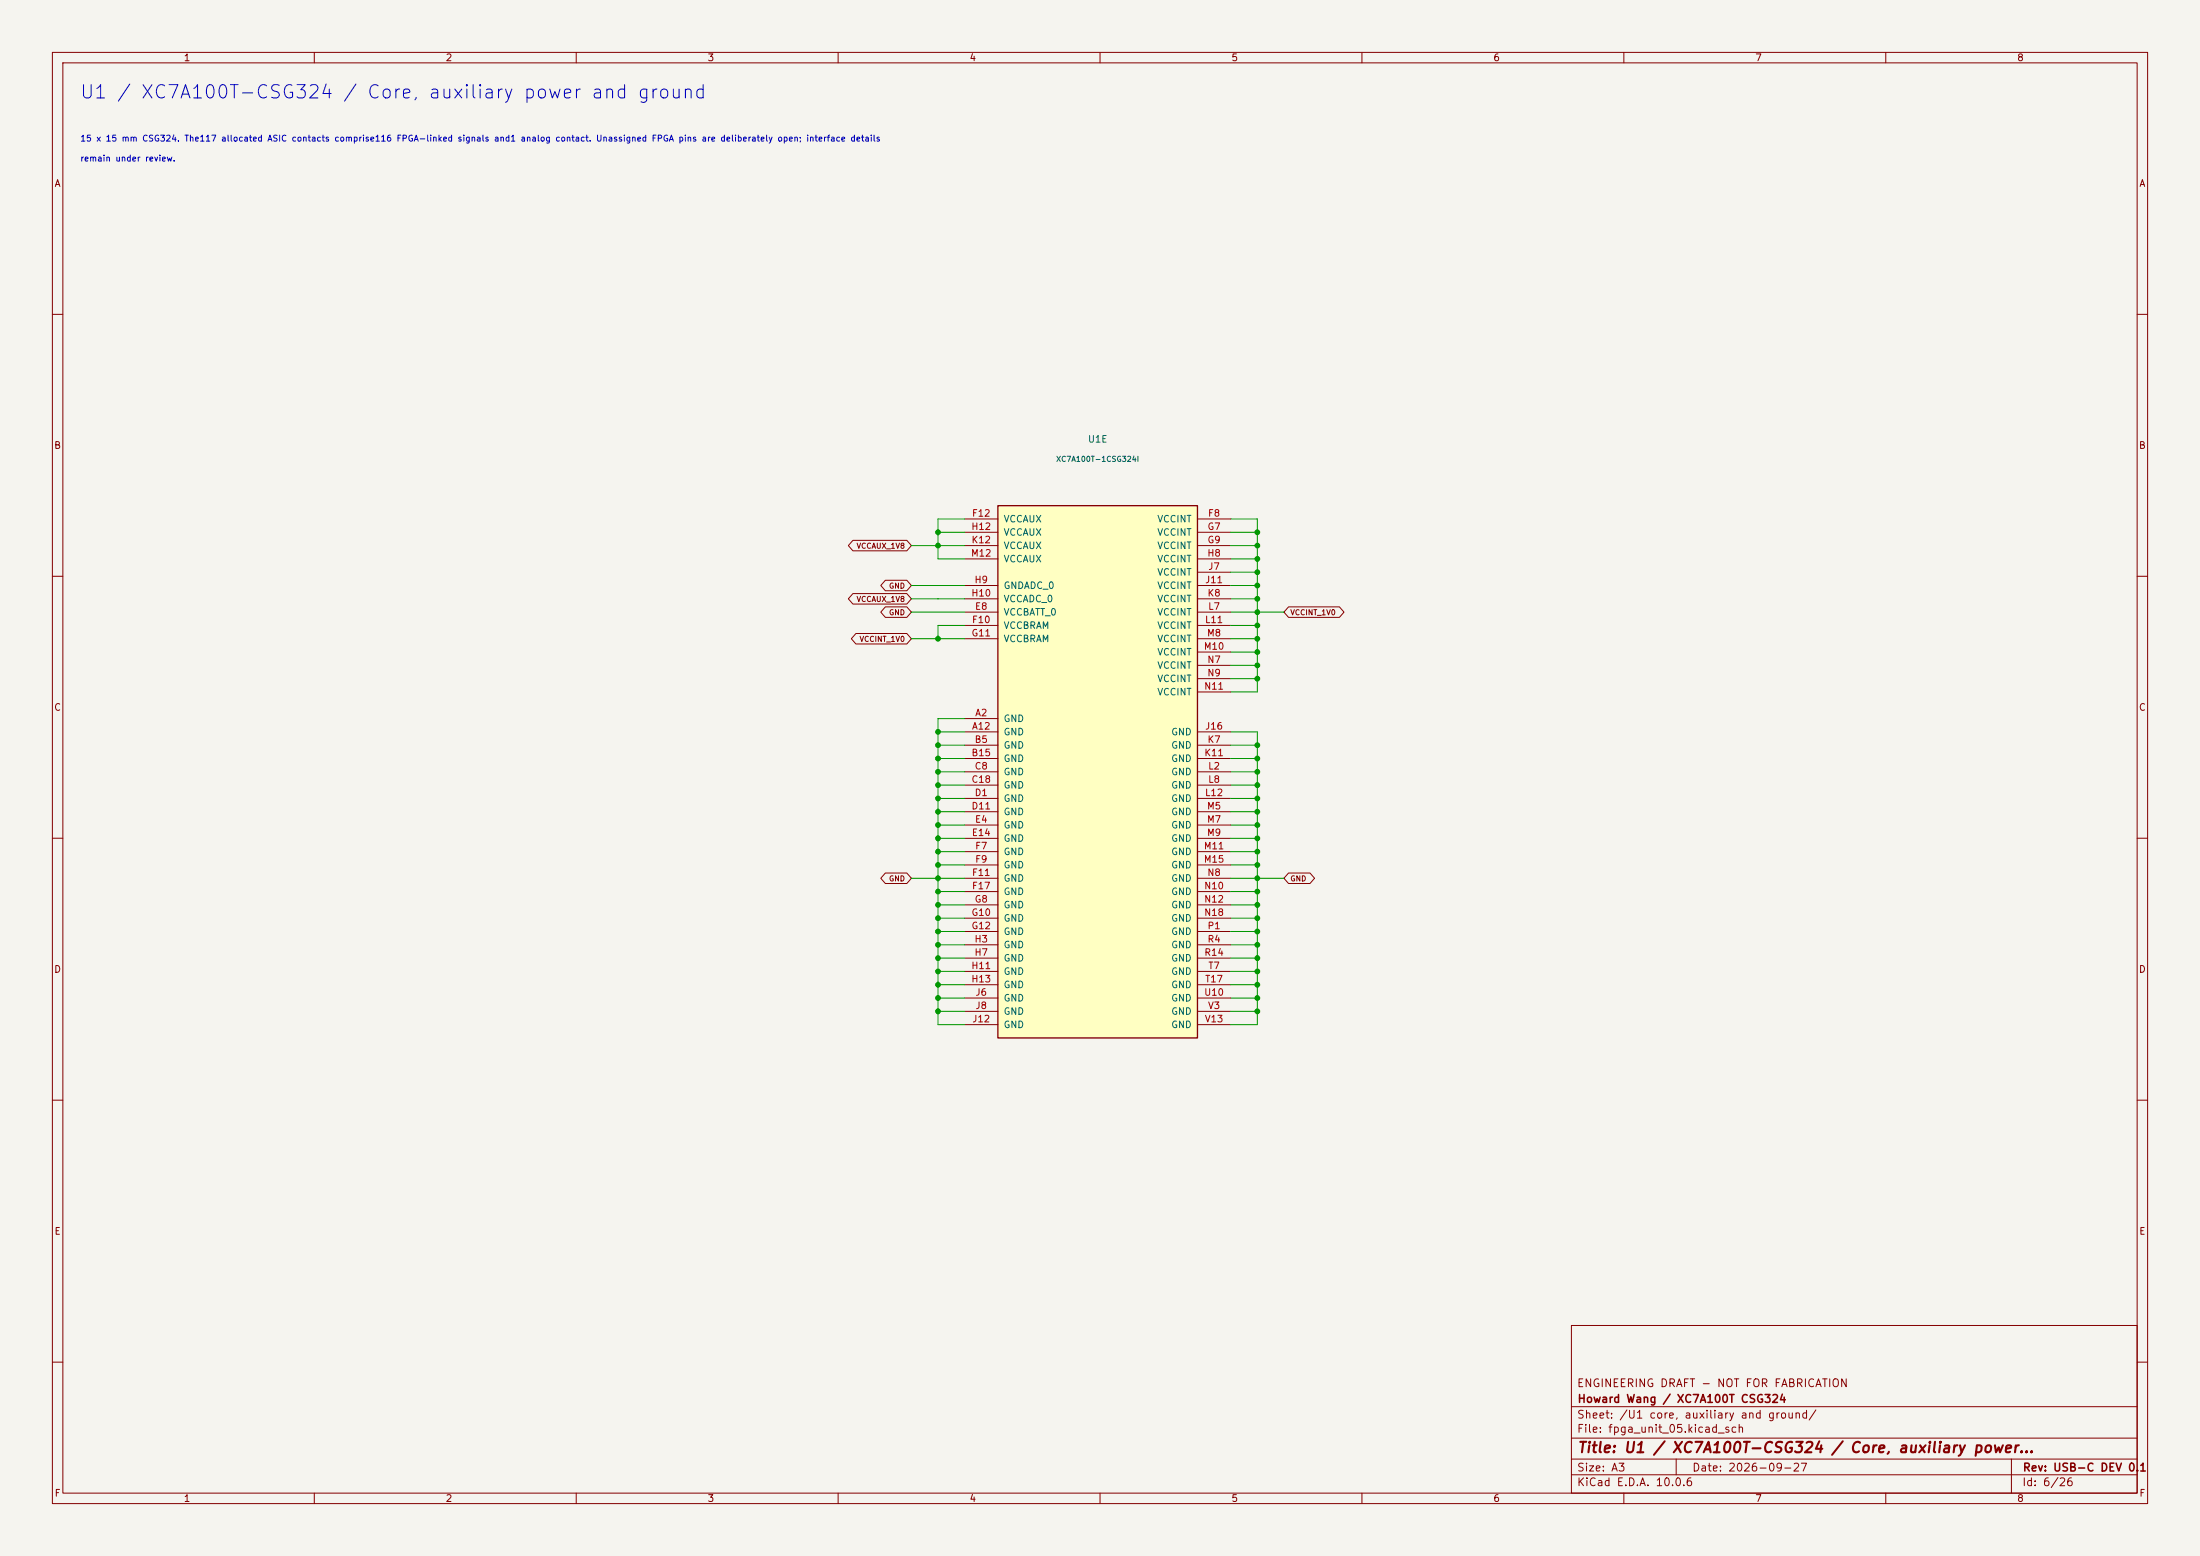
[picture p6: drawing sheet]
<svg xmlns="http://www.w3.org/2000/svg" width="420mm" height="297mm" viewBox="0 0 420 297" stroke-linecap="round" stroke-linejoin="round" font-family="sans-serif">
<path d="M0 0h420v297h-420z" fill="#f5f4ef" stroke="#f5f4ef" stroke-width=".19"/>
<g fill="none" stroke="#840000" stroke-width=".19">
<path d="M10 10h400v277h-400zM12 12h396v273h-396zM60 10v2M110 10v2M160 10v2M210 10v2M260 10v2M310 10v2M360 10v2M10 60h2M408 60h2M10 110h2"/>
<path d="M408 110h2M10 160h2M408 160h2M10 210h2M408 210h2M300 253h108v32h-108zM10 260h2M300 278.5h108M300 274.5h108M300 268.5h108M320 278.5v3M384 278.5v6.5"/>
<path d="M408 260h2M60 285v2M110 285v2M160 285v2M210 285v2M260 285v2M300 281.5h108M310 285v2M360 285v2"/>
</g>
<path d="M190.5 96.5h38.1v101.6h-38.1z" fill="#ffffc2"/>
<path d="M190.5 96.5h38.1v101.6h-38.1z" fill="none" stroke="#840000" stroke-width=".25"/>
<g fill="none" stroke="#840000" stroke-width=".19">
<path d="M184.1 99.1h6.4M228.6 99.1h6.3M162.8 103.1h10.3l.9 1-.9 1h-10.3l-.8-1zM162.8 113.3h10.3l.9 1-.9 1h-10.3l-.8-1zM169 115.8h4.1l.9 1-.9 1h-4.1l-.9-1zM169 110.8h4.1l.9 1-.9 1h-4.1l-.9-1zM184.1 116.8h6.4M184.1 119.4h6.4M184.1 101.6h6.4M184.1 104.1h6.4M184.1 106.7h6.4M184.1 111.8h6.4"/>
<path d="M184.1 114.3h6.4M228.6 116.8h6.3M228.6 119.4h6.3M228.6 101.6h6.3M228.6 104.1h6.3M228.6 106.7h6.3M228.6 111.8h6.3M228.6 114.3h6.3M228.6 109.2h6.3M246 115.8h9.7l.9 1-.9 1h-9.7l-.9-1zM163.4 120.9h9.7l.9 1-.9 1h-9.7l-.9-1zM184.1 137.2h6.4"/>
<path d="M184.1 139.7h6.4M184.1 121.9h6.4M228.6 139.7h6.3M228.6 121.9h6.3M228.6 124.5h6.3M228.6 127h6.3M228.6 129.5h6.3M228.6 132.1h6.3M184.1 142.2h6.4M184.1 144.8h6.4M184.1 147.3h6.4M184.1 149.9h6.4"/>
<path d="M184.1 152.4h6.4M184.1 154.9h6.4M184.1 157.5h6.4M228.6 142.2h6.3M228.6 144.8h6.3M228.6 147.3h6.3M228.6 149.9h6.3M228.6 152.4h6.3M228.6 154.9h6.3M228.6 157.5h6.3M169 166.6h4.1l.9 1-.9 1h-4.1l-.9-1zM184.1 160h6.4"/>
<path d="M184.1 162.6h6.4M184.1 165.1h6.4M184.1 167.6h6.4M184.1 170.2h6.4M184.1 172.7h6.4M184.1 175.3h6.4M184.1 177.8h6.4M228.6 160h6.3M228.6 162.6h6.3M228.6 165.1h6.3M228.6 167.6h6.3M228.6 170.2h6.3"/>
<path d="M228.6 172.7h6.3M228.6 175.3h6.3M228.6 177.8h6.3M246 166.6h4.1l.9 1-.9 1h-4.1l-.9-1zM184.1 180.3h6.4M184.1 182.9h6.4M184.1 185.4h6.4M184.1 188h6.4M184.1 190.5h6.4M184.1 193h6.4M184.1 195.6h6.4M228.6 180.3h6.3"/>
<path d="M228.6 182.9h6.3M228.6 185.4h6.3M228.6 188h6.3M228.6 190.5h6.3M228.6 193h6.3M228.6 195.6h6.3"/>
</g>
<g fill="none" stroke="#009600" stroke-width=".19">
<path d="M184.1 99.1h-5v7.6h5M234.9 99.1h5.1v33h-5.1M174 114.3h10.1M174 111.8h10.1M174 104.1h10.1M174 116.8h10.1M179.1 101.6h5M184.1 119.4h-5v2.5M234.9 114.3h5.1M234.9 111.8h5.1M234.9 104.1h5.1M234.9 106.7h5.1"/>
<path d="M234.9 116.8h10.2M234.9 119.4h5.1M234.9 101.6h5.1M234.9 109.2h5.1M174 121.9h10.1M179.1 139.7h5M184.1 137.2h-5v58.4h5M234.9 139.7h5.1v55.9h-5.1M234.9 121.9h5.1M234.9 127h5.1M234.9 129.5h5.1M234.9 124.5h5.1"/>
<path d="M179.1 144.8h5M179.1 149.9h5M179.1 147.3h5M179.1 142.2h5M179.1 157.5h5M179.1 152.4h5M179.1 154.9h5M234.9 144.8h5.1M234.9 149.9h5.1M234.9 147.3h5.1M234.9 142.2h5.1M234.9 157.5h5.1"/>
<path d="M234.9 152.4h5.1M234.9 154.9h5.1M174 167.6h10.1M179.1 172.7h5M179.1 175.3h5M179.1 177.8h5M179.1 165.1h5M179.1 170.2h5M179.1 160h5M179.1 162.6h5M234.9 172.7h5.1M234.9 175.3h5.1"/>
<path d="M234.9 177.8h5.1M234.9 165.1h5.1M234.9 167.6h10.2M234.9 170.2h5.1M234.9 160h5.1M234.9 162.6h5.1M179.1 190.5h5M179.1 193h5M179.1 182.9h5M179.1 185.4h5M179.1 180.3h5M179.1 188h5"/>
<path d="M234.9 190.5h5.1M234.9 193h5.1M234.9 182.9h5.1M234.9 185.4h5.1M234.9 180.3h5.1M234.9 188h5.1"/>
</g>
<g fill="#009600" stroke="#009600" stroke-width=".19">
<circle cx="179.1" cy="101.6" r=".46"/>
<circle cx="179.1" cy="104.1" r=".46"/>
<circle cx="179.1" cy="121.9" r=".46"/>
<circle cx="179.1" cy="144.8" r=".46"/>
<circle cx="179.1" cy="147.3" r=".46"/>
<circle cx="179.1" cy="149.9" r=".46"/>
<circle cx="179.1" cy="139.7" r=".46"/>
<circle cx="179.1" cy="142.2" r=".46"/>
<circle cx="179.1" cy="172.7" r=".46"/>
<circle cx="179.1" cy="175.3" r=".46"/>
<circle cx="179.1" cy="177.8" r=".46"/>
<circle cx="179.1" cy="193" r=".46"/>
<circle cx="179.1" cy="182.9" r=".46"/>
<circle cx="179.1" cy="185.4" r=".46"/>
<circle cx="179.1" cy="180.3" r=".46"/>
<circle cx="179.1" cy="188" r=".46"/>
<circle cx="179.1" cy="190.5" r=".46"/>
<circle cx="179.1" cy="157.5" r=".46"/>
<circle cx="179.1" cy="160" r=".46"/>
<circle cx="179.1" cy="152.4" r=".46"/>
<circle cx="179.1" cy="154.9" r=".46"/>
<circle cx="179.1" cy="170.2" r=".46"/>
<circle cx="179.1" cy="162.6" r=".46"/>
<circle cx="179.1" cy="165.1" r=".46"/>
<circle cx="179.1" cy="167.6" r=".46"/>
<circle cx="240" cy="142.2" r=".46"/>
<circle cx="240" cy="144.8" r=".46"/>
<circle cx="240" cy="147.3" r=".46"/>
<circle cx="240" cy="149.9" r=".46"/>
<circle cx="240" cy="127" r=".46"/>
<circle cx="240" cy="129.5" r=".46"/>
<circle cx="240" cy="101.6" r=".46"/>
<circle cx="240" cy="104.1" r=".46"/>
<circle cx="240" cy="119.4" r=".46"/>
<circle cx="240" cy="121.9" r=".46"/>
<circle cx="240" cy="124.5" r=".46"/>
<circle cx="240" cy="106.7" r=".46"/>
<circle cx="240" cy="109.2" r=".46"/>
<circle cx="240" cy="111.8" r=".46"/>
<circle cx="240" cy="114.3" r=".46"/>
<circle cx="240" cy="116.8" r=".46"/>
<circle cx="240" cy="175.3" r=".46"/>
<circle cx="240" cy="177.8" r=".46"/>
<circle cx="240" cy="180.3" r=".46"/>
<circle cx="240" cy="193" r=".46"/>
<circle cx="240" cy="182.9" r=".46"/>
<circle cx="240" cy="185.4" r=".46"/>
<circle cx="240" cy="188" r=".46"/>
<circle cx="240" cy="190.5" r=".46"/>
<circle cx="240" cy="162.6" r=".46"/>
<circle cx="240" cy="165.1" r=".46"/>
<circle cx="240" cy="167.6" r=".46"/>
<circle cx="240" cy="152.4" r=".46"/>
<circle cx="240" cy="154.9" r=".46"/>
<circle cx="240" cy="157.5" r=".46"/>
<circle cx="240" cy="160" r=".46"/>
<circle cx="240" cy="172.7" r=".46"/>
<circle cx="240" cy="170.2" r=".46"/>
</g>
<text font-size="2.5" fill="#0000c2" x="15.1" y="19.5">U1 / XC7A100T-CSG324 / Core, auxiliary power and ground</text>
<text font-size="2" fill="#840000" x="301" y="277.8">Title: U1 / XC7A100T-CSG324 / Core, auxiliary power...</text>
<g font-size="1.5" fill="#840000">
<text x="300.9" y="265.1">ENGINEERING DRAFT - NOT FOR FABRICATION</text>
<text x="301" y="268.1">Howard Wang / XC7A100T CSG324</text>
<text x="300.9" y="273.8">File: fpga_unit_05.kicad_sch</text>
<text x="300.9" y="271.1">Sheet: /U1 core, auxiliary and ground/</text>
<text x="300.9" y="281.2">Size: A3</text>
<text x="322.9" y="281.2">Date: 2026-09-27</text>
<text x="386" y="281.2">Rev: USB-C DEV 0.1</text>
<text x="300.9" y="284">KiCad E.D.A. 10.0.6</text>
<text x="385.9" y="284">Id: 6/26</text>
</g>
<g font-size="1.3" fill="#840000">
<text x="35" y="12">1</text>
<text x="85" y="12">2</text>
<text x="135" y="12">3</text>
<text x="185" y="12">4</text>
<text x="235" y="12">5</text>
<text x="285" y="12">6</text>
<text x="335" y="12">7</text>
<text x="385" y="12">8</text>
<text x="10.3" y="36">A</text>
<text x="408.3" y="36">A</text>
<text x="10.2" y="86">B</text>
<text x="408.2" y="86">B</text>
<text x="10.2" y="136">C</text>
<text x="408.2" y="136">C</text>
<text x="10.2" y="186">D</text>
<text x="408.2" y="186">D</text>
<text x="10.3" y="236">E</text>
<text x="408.3" y="236">E</text>
<text x="10.3" y="286">F</text>
<text x="35" y="287">1</text>
<text x="85" y="287">2</text>
<text x="135" y="287">3</text>
<text x="185" y="287">4</text>
<text x="235" y="287">5</text>
<text x="285" y="287">6</text>
<text x="335" y="287">7</text>
<text x="385" y="287">8</text>
<text x="408.3" y="286">F</text>
</g>
<g font-size="1.3" fill="#006464">
<text x="207.6" y="84.8">U1E</text>
<text x="191.5" y="100">VCCAUX</text>
<text x="220.8" y="100">VCCINT</text>
<text x="191.5" y="102.6">VCCAUX</text>
<text x="191.5" y="105.1">VCCAUX</text>
<text x="191.5" y="107.6">VCCAUX</text>
<text x="220.8" y="102.6">VCCINT</text>
<text x="220.8" y="105.1">VCCINT</text>
<text x="220.8" y="107.6">VCCINT</text>
<text x="191.5" y="112.7">GNDADC_0</text>
<text x="220.8" y="110.2">VCCINT</text>
<text x="220.8" y="112.7">VCCINT</text>
<text x="191.5" y="117.8">VCCBATT_0</text>
<text x="191.5" y="115.3">VCCADC_0</text>
<text x="220.8" y="115.3">VCCINT</text>
<text x="220.8" y="117.8">VCCINT</text>
<text x="191.5" y="120.3">VCCBRAM</text>
<text x="191.5" y="122.9">VCCBRAM</text>
<text x="220.8" y="120.3">VCCINT</text>
<text x="220.8" y="122.9">VCCINT</text>
<text x="220.8" y="125.4">VCCINT</text>
<text x="220.8" y="128">VCCINT</text>
<text x="220.8" y="130.5">VCCINT</text>
<text x="220.8" y="133">VCCINT</text>
<text x="191.5" y="138.1">GND</text>
<text x="191.5" y="140.7">GND</text>
<text x="191.5" y="143.2">GND</text>
<text x="223.5" y="140.7">GND</text>
<text x="223.5" y="143.2">GND</text>
<text x="191.5" y="145.7">GND</text>
<text x="191.5" y="148.3">GND</text>
<text x="223.5" y="145.7">GND</text>
<text x="223.5" y="148.3">GND</text>
<text x="191.5" y="150.8">GND</text>
<text x="191.5" y="153.4">GND</text>
<text x="191.5" y="155.9">GND</text>
<text x="223.5" y="150.8">GND</text>
<text x="223.5" y="153.4">GND</text>
<text x="223.5" y="155.9">GND</text>
<text x="191.5" y="158.4">GND</text>
<text x="191.5" y="161">GND</text>
<text x="223.5" y="158.4">GND</text>
<text x="223.5" y="161">GND</text>
<text x="191.5" y="163.5">GND</text>
<text x="191.5" y="166.1">GND</text>
<text x="223.5" y="163.5">GND</text>
<text x="223.5" y="166.1">GND</text>
<text x="191.5" y="168.6">GND</text>
<text x="191.5" y="171.1">GND</text>
<text x="191.5" y="173.7">GND</text>
<text x="223.5" y="168.6">GND</text>
<text x="223.5" y="171.1">GND</text>
<text x="223.5" y="173.7">GND</text>
<text x="191.5" y="176.2">GND</text>
<text x="191.5" y="178.8">GND</text>
<text x="223.5" y="176.2">GND</text>
<text x="223.5" y="178.8">GND</text>
<text x="191.5" y="181.3">GND</text>
<text x="191.5" y="183.8">GND</text>
<text x="223.5" y="181.3">GND</text>
<text x="223.5" y="183.8">GND</text>
<text x="191.5" y="186.4">GND</text>
<text x="191.5" y="188.9">GND</text>
<text x="191.5" y="191.5">GND</text>
<text x="223.5" y="186.4">GND</text>
<text x="223.5" y="188.9">GND</text>
<text x="223.5" y="191.5">GND</text>
<text x="191.5" y="194">GND</text>
<text x="191.5" y="196.5">GND</text>
<text x="223.5" y="194">GND</text>
<text x="223.5" y="196.5">GND</text>
</g>
<g font-size="1.3" fill="#a90000">
<text x="185.3" y="101.5">H12</text>
<text x="185.4" y="98.9">F12</text>
<text x="230.4" y="101.5">G7</text>
<text x="230.5" y="98.9">F8</text>
<text x="185.3" y="106.5">M12</text>
<text x="185.4" y="104">K12</text>
<text x="230.4" y="106.5">H8</text>
<text x="230.4" y="104">G9</text>
<text x="185.9" y="111.6">H9</text>
<text x="230" y="111.6">J11</text>
<text x="230.6" y="109.1">J7</text>
<text x="185.3" y="114.2">H10</text>
<text x="185.4" y="119.2">F10</text>
<text x="186" y="116.7">E8</text>
<text x="229.9" y="119.2">L11</text>
<text x="230.4" y="114.2">K8</text>
<text x="230.5" y="116.7">L7</text>
<text x="185.4" y="121.8">G11</text>
<text x="229.7" y="124.3">M10</text>
<text x="230.3" y="121.8">M8</text>
<text x="229.8" y="131.9">N11</text>
<text x="230.4" y="126.9">N7</text>
<text x="230.4" y="129.4">N9</text>
<text x="186" y="137">A2</text>
<text x="185.4" y="139.6">A12</text>
<text x="186" y="142.1">B5</text>
<text x="230" y="139.6">J16</text>
<text x="230.4" y="142.1">K7</text>
<text x="185.4" y="144.6">B15</text>
<text x="185.4" y="149.7">C18</text>
<text x="186" y="147.2">C8</text>
<text x="229.8" y="144.6">K11</text>
<text x="230.5" y="147.2">L2</text>
<text x="230.5" y="149.7">L8</text>
<text x="185.4" y="154.8">D11</text>
<text x="186" y="152.3">D1</text>
<text x="229.9" y="152.3">L12</text>
<text x="230.3" y="154.8">M5</text>
<text x="185.4" y="159.9">E14</text>
<text x="186" y="157.3">E4</text>
<text x="230.3" y="157.3">M7</text>
<text x="230.3" y="159.9">M9</text>
<text x="185.4" y="167.5">F11</text>
<text x="186" y="162.4">F7</text>
<text x="186" y="165">F9</text>
<text x="229.7" y="162.4">M11</text>
<text x="229.7" y="165">M15</text>
<text x="230.4" y="167.5">N8</text>
<text x="185.4" y="170">F17</text>
<text x="186" y="172.6">G8</text>
<text x="229.8" y="170">N10</text>
<text x="229.8" y="172.6">N12</text>
<text x="185.4" y="175.1">G10</text>
<text x="185.4" y="177.7">G12</text>
<text x="229.8" y="175.1">N18</text>
<text x="230.4" y="177.7">P1</text>
<text x="185.3" y="185.3">H11</text>
<text x="185.9" y="180.2">H3</text>
<text x="185.9" y="182.7">H7</text>
<text x="229.8" y="182.7">R14</text>
<text x="230.4" y="180.2">R4</text>
<text x="230.6" y="185.3">T7</text>
<text x="185.3" y="187.8">H13</text>
<text x="186.1" y="190.4">J6</text>
<text x="229.8" y="190.4">U10</text>
<text x="230" y="187.8">T17</text>
<text x="185.5" y="195.4">J12</text>
<text x="186.1" y="192.9">J8</text>
<text x="229.9" y="195.4">V13</text>
<text x="230.5" y="192.9">V3</text>
</g>
<g font-size="1.1" fill="#0000c2">
<text x="15.2" y="27.3">15 x 15 mm CSG324. The117 allocated ASIC contacts comprise116 FPGA-linked signals and1 analog contact. Unassigned FPGA pins are deliberately open; interface details</text>
<text x="15.2" y="31.1">remain under review.</text>
</g>
<text font-size="1" fill="#006464" x="201.5" y="88.4">XC7A100T-1CSG324I</text>
<g font-size="1" fill="#840000">
<text x="163.4" y="105">VCCAUX_1V8</text>
<text x="169.6" y="112.6">GND</text>
<text x="163.4" y="115.1">VCCAUX_1V8</text>
<text x="169.6" y="117.7">GND</text>
<text x="246.2" y="117.7">VCCINT_1V0</text>
<text x="164" y="122.7">VCCINT_1V0</text>
<text x="169.6" y="168.5">GND</text>
<text x="246.2" y="168.5">GND</text>
</g>
</svg>
